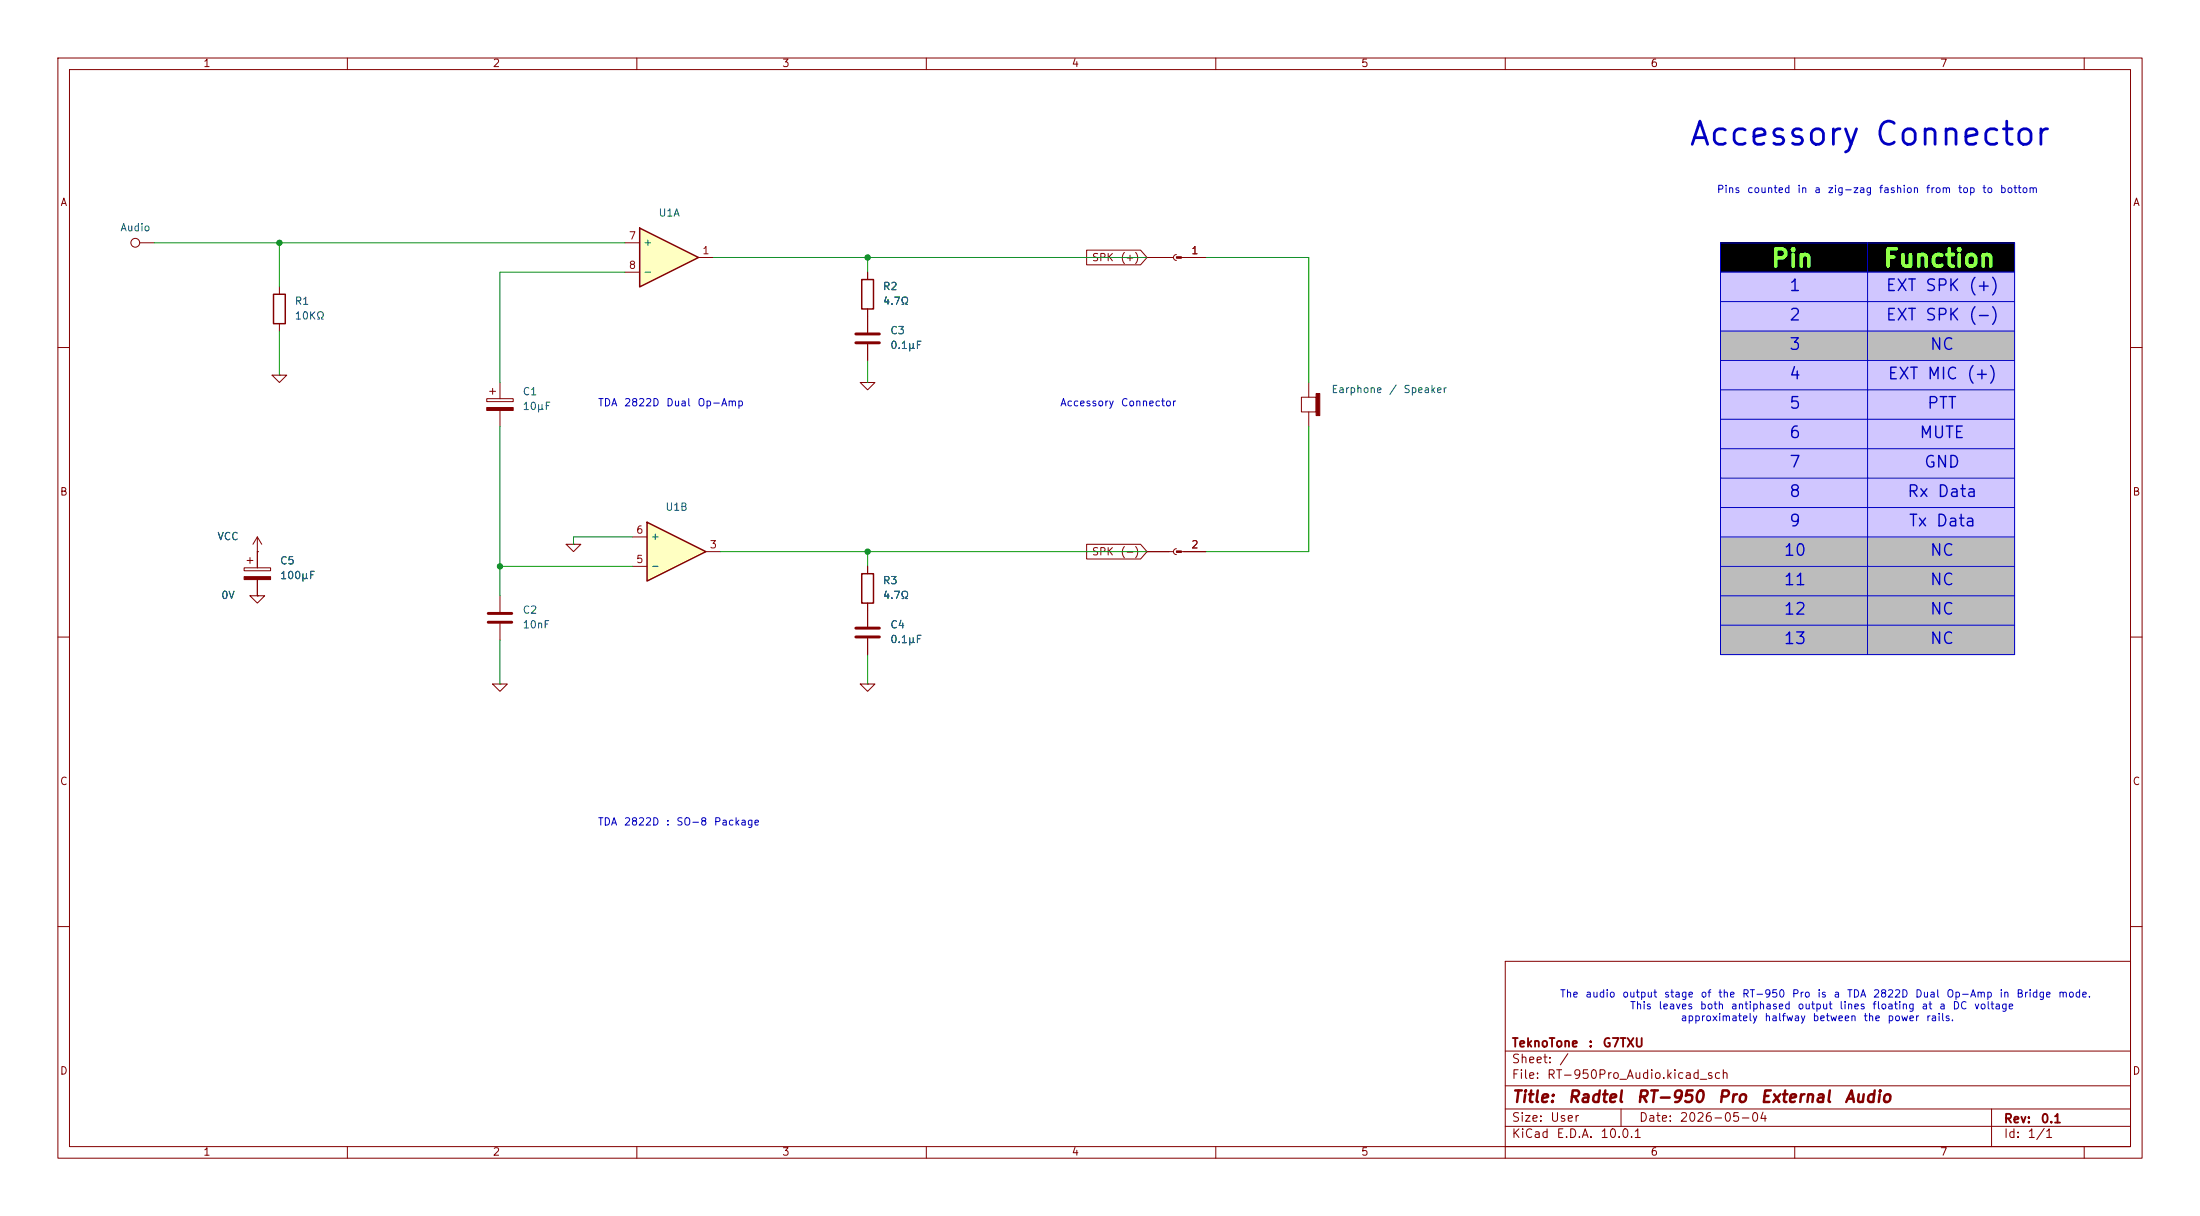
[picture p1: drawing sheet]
<svg xmlns="http://www.w3.org/2000/svg" width="380mm" height="210mm" viewBox="0 0 380 210" stroke-linecap="round" stroke-linejoin="round" font-family="sans-serif">
<g fill="none" stroke="#840000" stroke-width=".17">
<path d="M10 10h360v190h-360zM12 12h356v186h-356zM60 10v2M110 10v2M160 10v2M210 10v2M260 10v2M310 10v2M360 10v2M10 60h2M368 60h2M10 110h2"/>
<path d="M368 110h2M10 160h2M260 166h108v32h-108zM368 160h2M60 198v2M110 198v2M160 198v2M210 198v2M260 198v2M260 194.5h108M260 191.5h108M260 187.5h108"/>
<path d="M260 181.5h108M280 191.5v3M310 198v2M344 191.5v6.5M360 198v2"/>
</g>
<path d="M297.2 41.9h25.4v5.1h-25.4zM322.6 41.9h25.4v5.1h-25.4z" fill="#000"/>
<g fill="#d0c6ff">
<path d="M297.2 47h25.4v5.1h-25.4z"/>
<path d="M322.6 47h25.4v5.1h-25.4z"/>
<path d="M297.2 52.1h25.4v5.1h-25.4z"/>
<path d="M322.6 52.1h25.4v5.1h-25.4z"/>
</g>
<g fill="#bcbcbc">
<path d="M297.2 57.2h25.4v5h-25.4z"/>
<path d="M322.6 57.2h25.4v5h-25.4z"/>
</g>
<g fill="#d0c6ff">
<path d="M297.2 62.2h25.4v5.1h-25.4z"/>
<path d="M322.6 62.2h25.4v5.1h-25.4z"/>
<path d="M297.2 67.3h25.4v5.1h-25.4z"/>
<path d="M322.6 67.3h25.4v5.1h-25.4z"/>
<path d="M297.2 72.4h25.4v5.1h-25.4z"/>
<path d="M322.6 72.4h25.4v5.1h-25.4z"/>
<path d="M297.2 77.5h25.4v5.1h-25.4z"/>
<path d="M322.6 77.5h25.4v5.1h-25.4z"/>
<path d="M297.2 82.6h25.4v5h-25.4z"/>
<path d="M322.6 82.6h25.4v5h-25.4z"/>
<path d="M297.2 87.6h25.4v5.1h-25.4z"/>
<path d="M322.6 87.6h25.4v5.1h-25.4z"/>
</g>
<g fill="#bcbcbc">
<path d="M297.2 92.7h25.4v5.1h-25.4z"/>
<path d="M322.6 92.7h25.4v5.1h-25.4z"/>
<path d="M297.2 97.8h25.4v5.1h-25.4z"/>
<path d="M322.6 97.8h25.4v5.1h-25.4z"/>
<path d="M297.2 102.9h25.4v5.1h-25.4z"/>
<path d="M322.6 102.9h25.4v5.1h-25.4z"/>
<path d="M297.2 108h25.4v5h-25.4z"/>
<path d="M322.6 108h25.4v5h-25.4z"/>
</g>
<path d="M147.8 108.5h4.1M147.8 110h4.1" fill="none" stroke="#840000" stroke-width=".51"/>
<path d="M84.1 68.9h4.5v.5h-4.5zM84.6 67.6h1M85.1 67.1v1M86.4 66.1v2.8M86.4 70.9v2.8M97.8 94h2.5l-1.2 1.3zM99.1 94h.1M149.9 105.4v2.8M149.9 110.3v2.7" fill="none" stroke="#840000" stroke-width=".17"/>
<path d="M84.1 70.4h4.5v.5h-4.5z" fill="#840000" stroke="#840000" stroke-width=".17"/>
<path d="M111.8 90.2l10.1 5.1-10.1 5z" fill="#ffffc2"/>
<path d="M47.2 50.8h2.1v5.1h-2.1zM148.8 48.3h2.1v5.1h-2.1zM111.8 90.2l10.1 5.1-10.1 5zM148.8 99.1h2.1v5.1h-2.1z" fill="none" stroke="#840000" stroke-width=".25"/>
<g fill="none" stroke="#840000" stroke-width=".17">
<path d="M24.1 41.9h2.6M48.3 49.5v1.3M48.3 55.9v1.3M149.9 47v1.3M149.9 53.4v4M149.9 59.5v2.7M198.1 44.5h4.6M203.2 44l-.4 .1-.1 .4 .1 .3 .4 .2M204.1 44.5h4.2M47 64.8h2.5l-1.2 1.3zM48.3 64.8h.1M148.6 66.1h2.5l-1.2 1.2z"/>
<path d="M149.9 66.1h.1M224.8 68.6h2.5v2.5h-2.5zM226.1 66.1v2.5M226.1 71.1v2.6M42.2 98.1h4.5v.5h-4.5zM42.7 96.8h1M43.2 96.3v1M44.4 95.3h.1M44.4 92.7v5.4M44.4 92.7l-.7 1.3M44.4 92.7l.8 1.3M109.2 97.8h2.6"/>
<path d="M109.2 92.7h2.6M121.9 95.3h2.6M149.9 97.8v1.3M198.1 95.3h4.6M203.2 94.8l-.4 .1-.1 .4 .1 .3 .4 .2M204.1 95.3h4.2M43.2 102.9h2.5l-1.3 1.3zM44.4 102.9h.1M44.4 100.1v2.8M85.1 118.1h2.5l-1.2 1.3zM86.4 118.1h.1M86.4 102.9v2.8"/>
<path d="M86.4 107.7v2.8M148.6 118.1h2.5l-1.2 1.3zM149.9 118.1h.1M149.9 104.2v1.2"/>
<circle cx="23.4" cy="41.9" r=".76"/>
</g>
<g fill="#840000" stroke="#840000" stroke-width=".17">
<path d="M42.2 99.6h4.5v.5h-4.5z"/>
<path d="M203.2 44.3h.9v.3h-.9z"/>
<path d="M227.3 68h.7v3.8h-.7z"/>
<path d="M203.2 95.1h.9v.3h-.9z"/>
</g>
<path d="M147.8 57.7h4.1M147.8 59.2h4.1M84.3 105.9h4.1M84.3 107.5h4.1" fill="none" stroke="#840000" stroke-width=".51"/>
<path d="M110.5 39.4l10.1 5.1-10.1 5z" fill="#ffffc2"/>
<path d="M110.5 39.4l10.1 5.1-10.1 5z" fill="none" stroke="#840000" stroke-width=".25"/>
<g fill="none" stroke="#840000" stroke-width=".17">
<path d="M107.9 41.9h2.6M107.9 47h2.6M120.6 44.5h2.6M149.9 47v1.3M149.9 53.4v4M149.9 59.5v2.7M187.7 43.2h9.3l1.1 1.3-1.1 1.2h-9.3zM198.1 44.5h3.8M204.5 44.5h3.8M44.4 95.3h.1M44.4 95.3v2.8M149.9 97.8v1.3"/>
<path d="M187.7 94h9.3l1.1 1.3-1.1 1.2h-9.3zM198.1 95.3h3.8M204.5 95.3h3.8M44.4 102.9h.1M44.4 100.1v2.8M149.9 104.2v4M149.9 110.3v2.7"/>
</g>
<g fill="none" stroke="#0000c2" stroke-width=".17">
<path d="M297.2 47h50.8M297.2 52.1h50.8M297.2 57.2h50.8M297.2 41.9h50.8v71.1h-50.8zM322.6 41.9v71.1M297.2 62.2h50.8M297.2 67.3h50.8M297.2 72.4h50.8M297.2 77.5h50.8M297.2 82.6h50.8M297.2 87.6h50.8M297.2 92.7h50.8"/>
<path d="M297.2 97.8h50.8M297.2 102.9h50.8M297.2 108h50.8"/>
</g>
<g fill="none" stroke="#009600" stroke-width=".17">
<path d="M26.7 41.9h81.2M48.3 41.9v7.6M48.3 57.2v7.6M107.9 47h-21.5v19.1M123.2 44.5h74.9M149.9 44.5v2.5M208.3 44.5h17.8v21.6M86.4 73.7v29.2M149.9 62.2v3.9M226.1 73.7v21.6h-17.8M86.4 97.8h22.8M109.2 92.7h-10.1v1.3"/>
<path d="M124.5 95.3h73.6M149.9 95.3v2.5M86.4 110.5v7.6M149.9 113v5.1"/>
</g>
<g fill="#009600" stroke="#009600" stroke-width=".17">
<circle cx="149.9" cy="44.5" r=".46"/>
<circle cx="48.3" cy="41.9" r=".46"/>
<circle cx="86.4" cy="97.8" r=".46"/>
<circle cx="149.9" cy="95.3" r=".46"/>
</g>
<text font-size="4" fill="#0000c2" x="291.5" y="26.1">Accessory Connector</text>
<g font-size="3" fill="#92ff47">
<text x="305.7" y="46.9">Pin</text>
<text x="325.1" y="46.9">Function</text>
</g>
<g font-size="2" fill="#0000c2">
<text x="308.9" y="50.8">1</text>
<text x="325.6" y="50.8">EXT SPK (+)</text>
<text x="308.9" y="55.9">2</text>
<text x="325.6" y="55.9">EXT SPK (-)</text>
<text x="308.9" y="60.9">3</text>
<text x="333.2" y="60.9">NC</text>
<text x="308.9" y="66">4</text>
<text x="308.9" y="71.1">5</text>
<text x="325.9" y="66">EXT MIC (+)</text>
<text x="332.7" y="71.1">PTT</text>
<text x="308.9" y="76.2">6</text>
<text x="331.4" y="76.2">MUTE</text>
<text x="308.9" y="81.3">7</text>
<text x="332.2" y="81.3">GND</text>
<text x="308.9" y="86.3">8</text>
<text x="329.3" y="86.3">Rx Data</text>
<text x="308.9" y="91.4">9</text>
<text x="329.5" y="91.4">Tx Data</text>
<text x="307.9" y="96.5">10</text>
<text x="307.9" y="101.6">11</text>
<text x="333.2" y="96.5">NC</text>
<text x="333.2" y="101.6">NC</text>
<text x="307.9" y="106.7">12</text>
<text x="333.2" y="106.7">NC</text>
<text x="307.9" y="111.7">13</text>
<text x="333.2" y="111.7">NC</text>
</g>
<g font-size="2" fill="#840000">
<text x="261" y="190.9">Title:</text>
<text x="270.7" y="190.9">Radtel</text>
<text x="282.5" y="190.9">RT-950</text>
<text x="296.5" y="190.9">Pro</text>
<text x="303.9" y="190.9">External</text>
<text x="318.4" y="190.9">Audio</text>
</g>
<g font-size="1.5" fill="#840000">
<text x="261" y="184">Sheet:</text>
<text x="261" y="181.2">TeknoTone</text>
<text x="269.2" y="184">/</text>
<text x="274.2" y="181.2">:</text>
<text x="276.7" y="181.2">G7TXU</text>
<text x="261" y="186.7">File:</text>
<text x="267.1" y="186.7">RT-950Pro_Audio.kicad_sch</text>
<text x="261" y="196.9">KiCad</text>
<text x="261" y="194.1">Size:</text>
<text x="267.7" y="194.1">User</text>
<text x="268.7" y="196.9">E.D.A.</text>
<text x="276.3" y="196.9">10.0.1</text>
<text x="283" y="194.1">Date:</text>
<text x="290" y="194.1">2026-05-04</text>
<text x="346" y="194.3">Rev:</text>
<text x="346" y="196.9">Id:</text>
<text x="350.1" y="196.9">1/1</text>
<text x="352.4" y="194.3">0.1</text>
</g>
<g font-size="1.3" fill="#840000">
<text x="35" y="11.9">1</text>
<text x="85" y="11.9">2</text>
<text x="135" y="11.9">3</text>
<text x="185" y="11.9">4</text>
<text x="235" y="11.9">5</text>
<text x="285" y="11.9">6</text>
<text x="335" y="11.9">7</text>
<text x="10.3" y="35.9">A</text>
<text x="368.3" y="35.9">A</text>
<text x="188.5" y="45.4">SPK</text>
<text x="193.4" y="45.4">(+)</text>
<text x="10.3" y="85.9">B</text>
<text x="368.3" y="85.9">B</text>
<text x="188.5" y="96.2">SPK</text>
<text x="193.4" y="96.2">(-)</text>
<text x="10.3" y="135.9">C</text>
<text x="368.3" y="135.9">C</text>
<text x="10.3" y="185.9">D</text>
<text x="368.3" y="185.9">D</text>
<text x="35" y="199.9">1</text>
<text x="85" y="199.9">2</text>
<text x="135" y="199.9">3</text>
<text x="185" y="199.9">4</text>
<text x="235" y="199.9">5</text>
<text x="285" y="199.9">6</text>
<text x="335" y="199.9">7</text>
</g>
<g font-size="1.3" fill="#0000c2">
<text x="296.4" y="33.7">Pins</text>
<text x="301.7" y="33.7">counted</text>
<text x="310.3" y="33.7">in</text>
<text x="313.3" y="33.7">a</text>
<text x="315.6" y="33.7">zig-zag</text>
<text x="324.4" y="33.7">fashion</text>
<text x="332.6" y="33.7">from</text>
<text x="338.1" y="33.7">top</text>
<text x="342.3" y="33.7">to</text>
<text x="345.3" y="33.7">bottom</text>
<text x="103.2" y="70.5">TDA</text>
<text x="107.7" y="70.5">2822D</text>
<text x="115" y="70.5">Dual</text>
<text x="120.4" y="70.5">Op-Amp</text>
<text x="183" y="70.5">Accessory</text>
<text x="193.5" y="70.5">Connector</text>
<text x="103.2" y="142.9">TDA</text>
<text x="107.7" y="142.9">2822D</text>
<text x="114.9" y="142.9">:</text>
<text x="116.7" y="142.9">SO-8</text>
<text x="123.2" y="142.9">Package</text>
<text x="269.4" y="172.6">The</text>
<text x="273.7" y="172.6">audio</text>
<text x="280.1" y="172.6">output</text>
<text x="287.3" y="172.6">stage</text>
<text x="293.6" y="172.6">of</text>
<text x="296.7" y="172.6">the</text>
<text x="300.8" y="172.6">RT-950</text>
<text x="309.4" y="172.6">Pro</text>
<text x="313.8" y="172.6">is</text>
<text x="316.6" y="172.6">a</text>
<text x="318.9" y="172.6">TDA</text>
<text x="323.4" y="172.6">2822D</text>
<text x="330.7" y="172.6">Dual</text>
<text x="336.1" y="172.6">Op-Amp</text>
<text x="345.2" y="172.6">in</text>
<text x="348.2" y="172.6">Bridge</text>
<text x="355.4" y="172.6">mode.</text>
<text x="281.4" y="174.6">This</text>
<text x="286.4" y="174.6">leaves</text>
<text x="290.2" y="176.7">approximately</text>
<text x="293.5" y="174.6">both</text>
<text x="298.9" y="174.6">antiphased</text>
<text x="304.7" y="176.7">halfway</text>
<text x="310.4" y="174.6">output</text>
<text x="313" y="176.7">between</text>
<text x="317.6" y="174.6">lines</text>
<text x="321.8" y="176.7">the</text>
<text x="323.3" y="174.6">floating</text>
<text x="325.9" y="176.7">power</text>
<text x="331.8" y="174.6">at</text>
<text x="332.6" y="176.7">rails.</text>
<text x="334.8" y="174.6">a</text>
<text x="337.2" y="174.6">DC</text>
<text x="340.9" y="174.6">voltage</text>
</g>
<g font-size="1.3" fill="#006464">
<text x="20.7" y="40.3">Audio</text>
<text x="113.7" y="37.7">U1A</text>
<text x="111" y="42.8">+</text>
<text x="111" y="47.9">-</text>
<text x="50.8" y="53">R1</text>
<text x="152.4" y="50.4">R2</text>
<text x="152.4" y="53">4.7Ω</text>
<text x="50.8" y="55.5">10KΩ</text>
<text x="153.7" y="58">C3</text>
<text x="153.7" y="60.6">0.1µF</text>
<text x="90.2" y="68.6">C1</text>
<text x="90.2" y="71.1">10µF</text>
<text x="229.9" y="68.2">Earphone</text>
<text x="239.8" y="68.2">/</text>
<text x="242.3" y="68.2">Speaker</text>
<text x="114.8" y="88.5">U1B</text>
<text x="37.5" y="93.6">VCC</text>
<text x="112.3" y="93.6">+</text>
<text x="48.3" y="97.8">C5</text>
<text x="48.3" y="100.3">100µF</text>
<text x="112.3" y="98.7">-</text>
<text x="152.4" y="101.2">R3</text>
<text x="38.1" y="103.8">0V</text>
<text x="90.2" y="106.3">C2</text>
<text x="152.4" y="103.8">4.7Ω</text>
<text x="90.2" y="108.8">10nF</text>
<text x="153.7" y="108.8">C4</text>
<text x="153.7" y="111.4">0.1µF</text>
</g>
<g font-size="1.3" fill="#a90000">
<text x="108.5" y="41.7">7</text>
<text x="108.5" y="46.8">8</text>
<text x="121.2" y="44.2">1</text>
<text x="205.7" y="44.2">1</text>
<text x="109.8" y="92.5">6</text>
<text x="122.5" y="95">3</text>
<text x="205.7" y="95">2</text>
<text x="109.8" y="97.6">5</text>
</g>
</svg>
